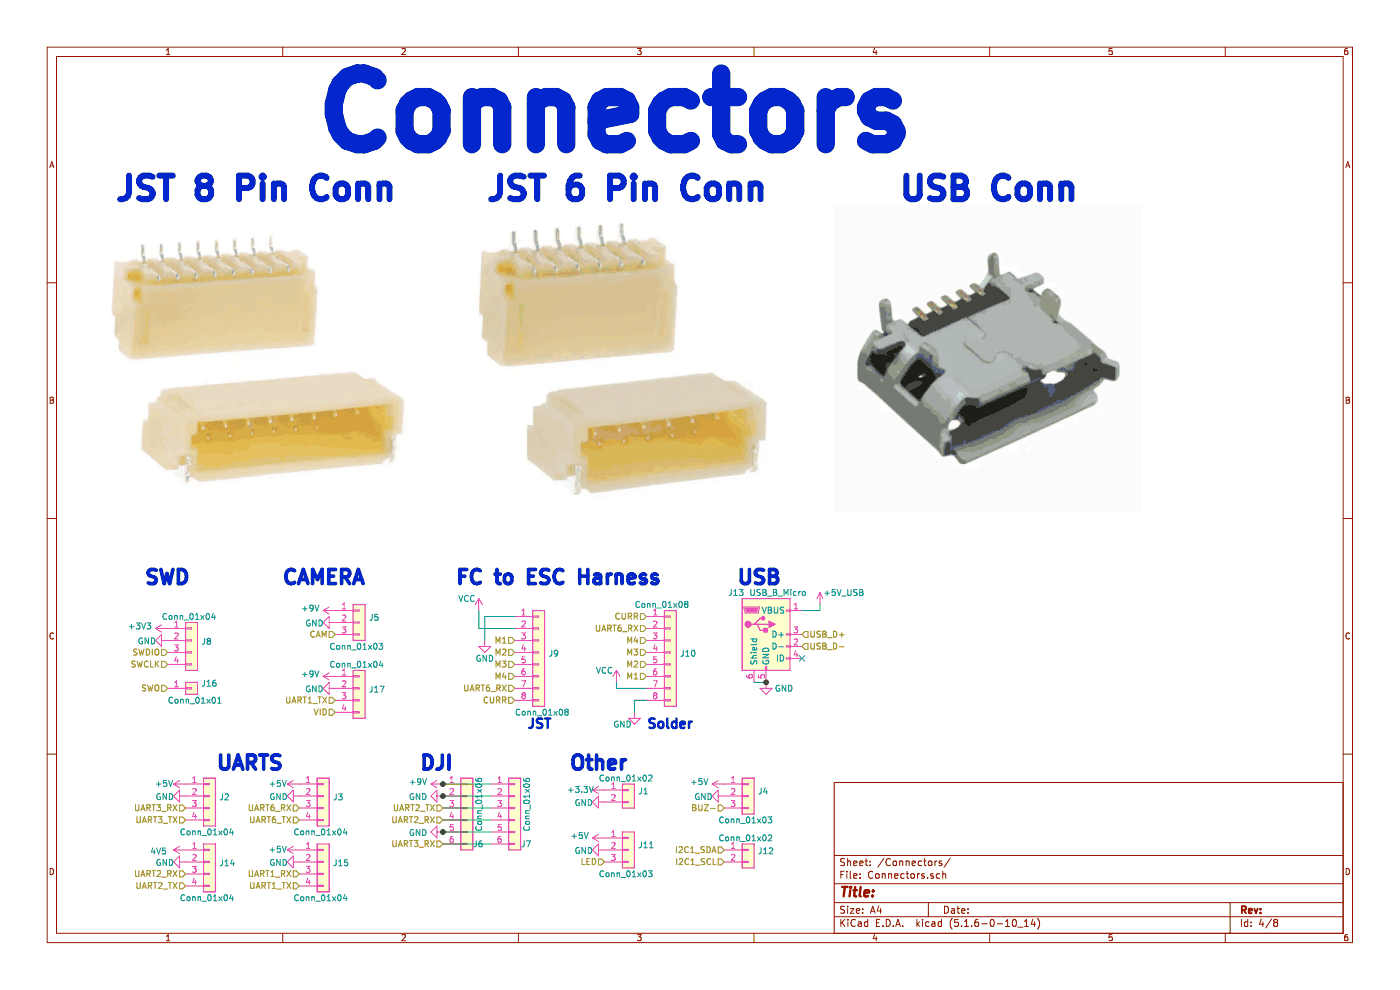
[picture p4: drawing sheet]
EESchema Schematic File Version 4
EELAYER 30 0
EELAYER END
$Descr A4 11693 8268
encoding utf-8
Sheet 4 8
Title ""
Date ""
Rev ""
Comp ""
Comment1 ""
Comment2 ""
Comment3 ""
Comment4 ""
$EndDescr
$Comp
L Connector_Generic:Conn_01x04 J?
U 1 1
P 3000 5750
AR Path="/60A86529" Ref="J?"  Part="1" 
AR Path="/60A7361B/60A86529" Ref="J17"  Part="1" 
F 0 "J17" H 3080 5742 50  0000 L CNN
F 1 "Conn_01x04" H 2750 5950 50  0000 L CNN
F 2 "Connector_Wire:SolderWire-0.1sqmm_1x04_P3.6mm_D0.4mm_OD1mm" H 3000 5750 50  0001 C CNN
F 3 "~" H 3000 5750 50  0001 C CNN
	1    3000 5750
	1    0    0    -1  
$EndComp
$Comp
L Connector_Generic:Conn_01x02 J?
U 1 1
P 5250 6600
AR Path="/60A86532" Ref="J?"  Part="1" 
AR Path="/60A7361B/60A86532" Ref="J1"  Part="1" 
F 0 "J1" H 5330 6592 50  0000 L CNN
F 1 "Conn_01x02" H 5000 6700 50  0000 L CNN
F 2 "Connector_Wire:SolderWire-0.1sqmm_1x02_P3.6mm_D0.4mm_OD1mm" H 5250 6600 50  0001 C CNN
F 3 "~" H 5250 6600 50  0001 C CNN
	1    5250 6600
	1    0    0    -1  
$EndComp
$Comp
L power:GND #PWR?
U 1 1
P 5050 6700
AR Path="/60A86538" Ref="#PWR?"  Part="1" 
AR Path="/60A7361B/60A86538" Ref="#PWR0130"  Part="1" 
F 0 "#PWR0130" H 5050 6450 50  0001 C CNN
F 1 "GND" V 5055 6527 50  0000 C CNN
F 2 "" H 5050 6700 50  0001 C CNN
F 3 "" H 5050 6700 50  0001 C CNN
	1    5050 6700
	0    1    1    0   
$EndComp
$Comp
L power:+3.3V #PWR?
U 1 1
P 5050 6600
AR Path="/60A8653E" Ref="#PWR?"  Part="1" 
AR Path="/60A7361B/60A8653E" Ref="#PWR0131"  Part="1" 
F 0 "#PWR0131" H 5050 6450 50  0001 C CNN
F 1 "+3.3V" V 5050 6800 50  0000 C CNN
F 2 "" H 5050 6600 50  0001 C CNN
F 3 "" H 5050 6600 50  0001 C CNN
	1    5050 6600
	0    -1   -1   0   
$EndComp
$Comp
L Connector_Generic:Conn_01x02 J?
U 1 1
P 6250 7100
AR Path="/60A86544" Ref="J?"  Part="1" 
AR Path="/60A7361B/60A86544" Ref="J12"  Part="1" 
F 0 "J12" H 6330 7092 50  0000 L CNN
F 1 "Conn_01x02" H 6000 7200 50  0000 L CNN
F 2 "Connector_Wire:SolderWire-0.1sqmm_1x02_P3.6mm_D0.4mm_OD1mm" H 6250 7100 50  0001 C CNN
F 3 "~" H 6250 7100 50  0001 C CNN
	1    6250 7100
	1    0    0    -1  
$EndComp
$Comp
L power:GND #PWR?
U 1 1
P 2800 5750
AR Path="/60A8654A" Ref="#PWR?"  Part="1" 
AR Path="/60A7361B/60A8654A" Ref="#PWR0132"  Part="1" 
F 0 "#PWR0132" H 2800 5500 50  0001 C CNN
F 1 "GND" V 2805 5577 50  0000 C CNN
F 2 "" H 2800 5750 50  0001 C CNN
F 3 "" H 2800 5750 50  0001 C CNN
	1    2800 5750
	0    1    1    0   
$EndComp
$Comp
L Connector_Generic:Conn_01x04 J?
U 1 1
P 2700 6650
AR Path="/60A86550" Ref="J?"  Part="1" 
AR Path="/60A7361B/60A86550" Ref="J3"  Part="1" 
F 0 "J3" H 2780 6642 50  0000 L CNN
F 1 "Conn_01x04" H 2450 6350 50  0000 L CNN
F 2 "Connector_Wire:SolderWire-0.1sqmm_1x04_P3.6mm_D0.4mm_OD1mm" H 2700 6650 50  0001 C CNN
F 3 "~" H 2700 6650 50  0001 C CNN
	1    2700 6650
	1    0    0    -1  
$EndComp
$Comp
L power:GND #PWR?
U 1 1
P 2500 6650
AR Path="/60A86558" Ref="#PWR?"  Part="1" 
AR Path="/60A7361B/60A86558" Ref="#PWR0133"  Part="1" 
F 0 "#PWR0133" H 2500 6400 50  0001 C CNN
F 1 "GND" V 2505 6477 50  0000 C CNN
F 2 "" H 2500 6650 50  0001 C CNN
F 3 "" H 2500 6650 50  0001 C CNN
	1    2500 6650
	0    1    1    0   
$EndComp
$Comp
L power:+5V #PWR?
U 1 1
P 1550 6550
AR Path="/60A8655E" Ref="#PWR?"  Part="1" 
AR Path="/60A7361B/60A8655E" Ref="#PWR0134"  Part="1" 
F 0 "#PWR0134" H 1550 6400 50  0001 C CNN
F 1 "+5V" V 1550 6650 50  0000 L CNN
F 2 "" H 1550 6550 50  0001 C CNN
F 3 "" H 1550 6550 50  0001 C CNN
	1    1550 6550
	0    -1   -1   0   
$EndComp
$Comp
L Connector_Generic:Conn_01x03 J?
U 1 1
P 6250 6650
AR Path="/60A8657B" Ref="J?"  Part="1" 
AR Path="/60A7361B/60A8657B" Ref="J4"  Part="1" 
F 0 "J4" H 6330 6692 50  0000 L CNN
F 1 "Conn_01x03" H 6000 6450 50  0000 L CNN
F 2 "Connector_Wire:SolderWire-0.1sqmm_1x03_P3.6mm_D0.4mm_OD1mm" H 6250 6650 50  0001 C CNN
F 3 "~" H 6250 6650 50  0001 C CNN
	1    6250 6650
	1    0    0    -1  
$EndComp
$Comp
L power:+5V #PWR?
U 1 1
P 6050 6550
AR Path="/60A86581" Ref="#PWR?"  Part="1" 
AR Path="/60A7361B/60A86581" Ref="#PWR0135"  Part="1" 
F 0 "#PWR0135" H 6050 6400 50  0001 C CNN
F 1 "+5V" V 6065 6678 50  0000 L CNN
F 2 "" H 6050 6550 50  0001 C CNN
F 3 "" H 6050 6550 50  0001 C CNN
	1    6050 6550
	0    -1   -1   0   
$EndComp
$Comp
L power:GND #PWR?
U 1 1
P 6050 6650
AR Path="/60A86587" Ref="#PWR?"  Part="1" 
AR Path="/60A7361B/60A86587" Ref="#PWR0136"  Part="1" 
F 0 "#PWR0136" H 6050 6400 50  0001 C CNN
F 1 "GND" V 6055 6477 50  0000 C CNN
F 2 "" H 6050 6650 50  0001 C CNN
F 3 "" H 6050 6650 50  0001 C CNN
	1    6050 6650
	0    1    1    0   
$EndComp
Text Notes 3800 4900 0    118  ~ 24
FC to ESC Harness
$Comp
L Connector_Generic:Conn_01x04 J?
U 1 1
P 2700 7200
AR Path="/60A86590" Ref="J?"  Part="1" 
AR Path="/60A7361B/60A86590" Ref="J15"  Part="1" 
F 0 "J15" H 2780 7192 50  0000 L CNN
F 1 "Conn_01x04" H 2450 6900 50  0000 L CNN
F 2 "Connector_Wire:SolderWire-0.1sqmm_1x04_P3.6mm_D0.4mm_OD1mm" H 2700 7200 50  0001 C CNN
F 3 "~" H 2700 7200 50  0001 C CNN
	1    2700 7200
	1    0    0    -1  
$EndComp
$Comp
L power:GND #PWR?
U 1 1
P 2500 7200
AR Path="/60A86597" Ref="#PWR?"  Part="1" 
AR Path="/60A7361B/60A86597" Ref="#PWR0137"  Part="1" 
F 0 "#PWR0137" H 2500 6950 50  0001 C CNN
F 1 "GND" V 2505 7027 50  0000 C CNN
F 2 "" H 2500 7200 50  0001 C CNN
F 3 "" H 2500 7200 50  0001 C CNN
	1    2500 7200
	0    1    1    0   
$EndComp
$Comp
L power:+5V #PWR?
U 1 1
P 2500 7100
AR Path="/60A8659D" Ref="#PWR?"  Part="1" 
AR Path="/60A7361B/60A8659D" Ref="#PWR0138"  Part="1" 
F 0 "#PWR0138" H 2500 6950 50  0001 C CNN
F 1 "+5V" V 2500 7200 50  0000 L CNN
F 2 "" H 2500 7100 50  0001 C CNN
F 3 "" H 2500 7100 50  0001 C CNN
	1    2500 7100
	0    -1   -1   0   
$EndComp
Text Notes 1800 6450 0    118  ~ 24
UARTS
$Comp
L power:GND #PWR?
U 1 1
P 2800 5200
AR Path="/60A865A5" Ref="#PWR?"  Part="1" 
AR Path="/60A7361B/60A865A5" Ref="#PWR0139"  Part="1" 
F 0 "#PWR0139" H 2800 4950 50  0001 C CNN
F 1 "GND" V 2805 5027 50  0000 C CNN
F 2 "" H 2800 5200 50  0001 C CNN
F 3 "" H 2800 5200 50  0001 C CNN
	1    2800 5200
	0    1    1    0   
$EndComp
Text Notes 2350 4900 0    118  ~ 24
CAMERA
$Comp
L power:VCC #PWR?
U 1 1
P 4000 5100
AR Path="/60A865C1" Ref="#PWR?"  Part="1" 
AR Path="/60A7361B/60A865C1" Ref="#PWR0140"  Part="1" 
F 0 "#PWR0140" H 4000 4950 50  0001 C CNN
F 1 "VCC" H 3900 5200 50  0000 C CNN
F 2 "" H 4000 5100 50  0001 C CNN
F 3 "" H 4000 5100 50  0001 C CNN
	1    4000 5100
	1    0    0    -1  
$EndComp
$Comp
L Connector_Generic:Conn_01x08 J?
U 1 1
P 4500 5450
AR Path="/60A865C9" Ref="J?"  Part="1" 
AR Path="/60A7361B/60A865C9" Ref="J9"  Part="1" 
F 0 "J9" H 4580 5442 50  0000 L CNN
F 1 "Conn_01x08" H 4300 4950 50  0000 L CNN
F 2 "Connector_JST:JST_SH_SM08B-SRSS-TB_1x08-1MP_P1.00mm_Horizontal" H 4500 5450 50  0001 C CNN
F 3 "~" H 4500 5450 50  0001 C CNN
	1    4500 5450
	1    0    0    -1  
$EndComp
$Comp
L Connector_Generic:Conn_01x06 J?
U 1 1
P 3900 6750
AR Path="/60A865CF" Ref="J?"  Part="1" 
AR Path="/60A7361B/60A865CF" Ref="J6"  Part="1" 
F 0 "J6" H 3950 6450 50  0000 L CNN
F 1 "Conn_01x06" V 4000 6550 50  0000 L CNN
F 2 "Footprints:JST_SM06B-SRSS-TB(LF)(SN)" H 3900 6750 50  0001 C CNN
F 3 "~" H 3900 6750 50  0001 C CNN
	1    3900 6750
	1    0    0    -1  
$EndComp
$Comp
L power:GND #PWR?
U 1 1
P 3700 6950
AR Path="/60A865D9" Ref="#PWR?"  Part="1" 
AR Path="/60A7361B/60A865D9" Ref="#PWR0141"  Part="1" 
F 0 "#PWR0141" H 3700 6700 50  0001 C CNN
F 1 "GND" V 3705 6822 50  0000 R CNN
F 2 "" H 3700 6950 50  0001 C CNN
F 3 "" H 3700 6950 50  0001 C CNN
	1    3700 6950
	0    1    1    0   
$EndComp
$Comp
L power:GND #PWR?
U 1 1
P 3700 6650
AR Path="/60A865DF" Ref="#PWR?"  Part="1" 
AR Path="/60A7361B/60A865DF" Ref="#PWR0142"  Part="1" 
F 0 "#PWR0142" H 3700 6400 50  0001 C CNN
F 1 "GND" V 3705 6522 50  0000 R CNN
F 2 "" H 3700 6650 50  0001 C CNN
F 3 "" H 3700 6650 50  0001 C CNN
	1    3700 6650
	0    1    1    0   
$EndComp
$Comp
L Connector_Generic:Conn_01x04 J?
U 1 1
P 1750 6650
AR Path="/60A865E5" Ref="J?"  Part="1" 
AR Path="/60A7361B/60A865E5" Ref="J2"  Part="1" 
F 0 "J2" H 1830 6642 50  0000 L CNN
F 1 "Conn_01x04" H 1500 6350 50  0000 L CNN
F 2 "Connector_Wire:SolderWire-0.1sqmm_1x04_P3.6mm_D0.4mm_OD1mm" H 1750 6650 50  0001 C CNN
F 3 "~" H 1750 6650 50  0001 C CNN
	1    1750 6650
	1    0    0    -1  
$EndComp
$Comp
L power:GND #PWR?
U 1 1
P 1550 6650
AR Path="/60A865ED" Ref="#PWR?"  Part="1" 
AR Path="/60A7361B/60A865ED" Ref="#PWR0143"  Part="1" 
F 0 "#PWR0143" H 1550 6400 50  0001 C CNN
F 1 "GND" V 1555 6477 50  0000 C CNN
F 2 "" H 1550 6650 50  0001 C CNN
F 3 "" H 1550 6650 50  0001 C CNN
	1    1550 6650
	0    1    1    0   
$EndComp
$Comp
L Connector_Generic:Conn_01x04 J?
U 1 1
P 1750 7200
AR Path="/60A865F3" Ref="J?"  Part="1" 
AR Path="/60A7361B/60A865F3" Ref="J14"  Part="1" 
F 0 "J14" H 1830 7192 50  0000 L CNN
F 1 "Conn_01x04" H 1500 6900 50  0000 L CNN
F 2 "Connector_Wire:SolderWire-0.1sqmm_1x04_P3.6mm_D0.4mm_OD1mm" H 1750 7200 50  0001 C CNN
F 3 "~" H 1750 7200 50  0001 C CNN
	1    1750 7200
	1    0    0    -1  
$EndComp
$Comp
L power:GND #PWR?
U 1 1
P 1550 7200
AR Path="/60A865FB" Ref="#PWR?"  Part="1" 
AR Path="/60A7361B/60A865FB" Ref="#PWR0144"  Part="1" 
F 0 "#PWR0144" H 1550 6950 50  0001 C CNN
F 1 "GND" V 1555 7027 50  0000 C CNN
F 2 "" H 1550 7200 50  0001 C CNN
F 3 "" H 1550 7200 50  0001 C CNN
	1    1550 7200
	0    1    1    0   
$EndComp
$Comp
L power:+5V #PWR?
U 1 1
P 2500 6550
AR Path="/60A86601" Ref="#PWR?"  Part="1" 
AR Path="/60A7361B/60A86601" Ref="#PWR0145"  Part="1" 
F 0 "#PWR0145" H 2500 6400 50  0001 C CNN
F 1 "+5V" V 2500 6650 50  0000 L CNN
F 2 "" H 2500 6550 50  0001 C CNN
F 3 "" H 2500 6550 50  0001 C CNN
	1    2500 6550
	0    -1   -1   0   
$EndComp
$Comp
L Connector_Generic:Conn_01x04 J?
U 1 1
P 1600 5350
AR Path="/60A86607" Ref="J?"  Part="1" 
AR Path="/60A7361B/60A86607" Ref="J8"  Part="1" 
F 0 "J8" H 1680 5342 50  0000 L CNN
F 1 "Conn_01x04" H 1350 5550 50  0000 L CNN
F 2 "Connector_PinHeader_2.54mm:PinHeader_1x04_P2.54mm_Vertical" H 1600 5350 50  0001 C CNN
F 3 "~" H 1600 5350 50  0001 C CNN
	1    1600 5350
	1    0    0    -1  
$EndComp
$Comp
L power:GND #PWR?
U 1 1
P 1400 5350
AR Path="/60A8660E" Ref="#PWR?"  Part="1" 
AR Path="/60A7361B/60A8660E" Ref="#PWR0146"  Part="1" 
F 0 "#PWR0146" H 1400 5100 50  0001 C CNN
F 1 "GND" V 1405 5177 50  0000 C CNN
F 2 "" H 1400 5350 50  0001 C CNN
F 3 "" H 1400 5350 50  0001 C CNN
	1    1400 5350
	0    1    1    0   
$EndComp
$Comp
L power:+3V3 #PWR?
U 1 1
P 1400 5250
AR Path="/60A86615" Ref="#PWR?"  Part="1" 
AR Path="/60A7361B/60A86615" Ref="#PWR0147"  Part="1" 
F 0 "#PWR0147" H 1400 5100 50  0001 C CNN
F 1 "+3V3" V 1415 5378 50  0000 L CNN
F 2 "" H 1400 5250 50  0001 C CNN
F 3 "" H 1400 5250 50  0001 C CNN
	1    1400 5250
	0    -1   -1   0   
$EndComp
$Comp
L Connector_Generic:Conn_01x03 J?
U 1 1
P 5250 7100
AR Path="/60A8661B" Ref="J?"  Part="1" 
AR Path="/60A7361B/60A8661B" Ref="J11"  Part="1" 
F 0 "J11" H 5330 7142 50  0000 L CNN
F 1 "Conn_01x03" H 5000 6900 50  0000 L CNN
F 2 "Connector_Wire:SolderWire-0.1sqmm_1x03_P3.6mm_D0.4mm_OD1mm" H 5250 7100 50  0001 C CNN
F 3 "~" H 5250 7100 50  0001 C CNN
	1    5250 7100
	1    0    0    -1  
$EndComp
$Comp
L power:+5V #PWR?
U 1 1
P 5050 7000
AR Path="/60A86621" Ref="#PWR?"  Part="1" 
AR Path="/60A7361B/60A86621" Ref="#PWR0148"  Part="1" 
F 0 "#PWR0148" H 5050 6850 50  0001 C CNN
F 1 "+5V" V 5065 7128 50  0000 L CNN
F 2 "" H 5050 7000 50  0001 C CNN
F 3 "" H 5050 7000 50  0001 C CNN
	1    5050 7000
	0    -1   -1   0   
$EndComp
$Comp
L power:GND #PWR?
U 1 1
P 5050 7100
AR Path="/60A86627" Ref="#PWR?"  Part="1" 
AR Path="/60A7361B/60A86627" Ref="#PWR0149"  Part="1" 
F 0 "#PWR0149" H 5050 6850 50  0001 C CNN
F 1 "GND" V 5055 6927 50  0000 C CNN
F 2 "" H 5050 7100 50  0001 C CNN
F 3 "" H 5050 7100 50  0001 C CNN
	1    5050 7100
	0    1    1    0   
$EndComp
$Comp
L power:4V5 #PWR?
U 1 1
P 1600 7100
AR Path="/60A8662E" Ref="#PWR?"  Part="1" 
AR Path="/60A7361B/60A8662E" Ref="#PWR0150"  Part="1" 
F 0 "#PWR0150" H 1775 7175 50  0001 C CNN
F 1 "4V5" V 1585 7303 50  0000 L CNN
F 2 "" H 1600 7100 50  0001 C CNN
F 3 "" H 1600 7100 50  0001 C CNN
	1    1600 7100
	0    -1   -1   0   
$EndComp
$Comp
L Connector_Generic:Conn_01x06 J?
U 1 1
P 4300 6750
AR Path="/60A86634" Ref="J?"  Part="1" 
AR Path="/60A7361B/60A86634" Ref="J7"  Part="1" 
F 0 "J7" H 4350 6450 50  0000 L CNN
F 1 "Conn_01x06" V 4400 6550 50  0000 L CNN
F 2 "Connector_Wire:Connector_Wire_Solder_DJI" H 4300 6750 50  0001 C CNN
F 3 "~" H 4300 6750 50  0001 C CNN
	1    4300 6750
	1    0    0    -1  
$EndComp
$Comp
L power:+9V #PWR?
U 1 1
P 2800 5100
AR Path="/60A86649" Ref="#PWR?"  Part="1" 
AR Path="/60A7361B/60A86649" Ref="#PWR0151"  Part="1" 
F 0 "#PWR0151" H 2800 4950 50  0001 C CNN
F 1 "+9V" V 2815 5228 50  0000 L CNN
F 2 "" H 2800 5100 50  0001 C CNN
F 3 "" H 2800 5100 50  0001 C CNN
	1    2800 5100
	0    -1   -1   0   
$EndComp
$Comp
L power:+9V #PWR?
U 1 1
P 2800 5650
AR Path="/60A8664F" Ref="#PWR?"  Part="1" 
AR Path="/60A7361B/60A8664F" Ref="#PWR0152"  Part="1" 
F 0 "#PWR0152" H 2800 5500 50  0001 C CNN
F 1 "+9V" V 2815 5778 50  0000 L CNN
F 2 "" H 2800 5650 50  0001 C CNN
F 3 "" H 2800 5650 50  0001 C CNN
	1    2800 5650
	0    -1   -1   0   
$EndComp
$Comp
L power:+9V #PWR?
U 1 1
P 3700 6550
AR Path="/60A86655" Ref="#PWR?"  Part="1" 
AR Path="/60A7361B/60A86655" Ref="#PWR0153"  Part="1" 
F 0 "#PWR0153" H 3700 6400 50  0001 C CNN
F 1 "+9V" V 3715 6678 50  0000 L CNN
F 2 "" H 3700 6550 50  0001 C CNN
F 3 "" H 3700 6550 50  0001 C CNN
	1    3700 6550
	0    -1   -1   0   
$EndComp
Text HLabel 6050 7100 0    50   Input ~ 0
I2C1_SDA
Text HLabel 6050 7200 0    50   Input ~ 0
I2C1_SCL
Text HLabel 1400 5550 0    50   Input ~ 0
SWCLK
Text HLabel 1400 5450 0    50   Input ~ 0
SWDIO
Text HLabel 6050 6750 0    50   Input ~ 0
BUZ-
Text HLabel 5050 7200 0    50   Input ~ 0
LED
Text HLabel 1400 5750 0    50   Input ~ 0
SWO
Text HLabel 1550 6750 0    50   Input ~ 0
UART3_RX
Text HLabel 1550 6850 0    50   Input ~ 0
UART3_TX
Text HLabel 1550 7300 0    50   Input ~ 0
UART2_RX
Text HLabel 1550 7400 0    50   Input ~ 0
UART2_TX
Text HLabel 2500 7400 0    50   Input ~ 0
UART1_TX
Text HLabel 2500 7300 0    50   Input ~ 0
UART1_RX
Text HLabel 2500 6850 0    50   Input ~ 0
UART6_TX
Text HLabel 2500 6750 0    50   Input ~ 0
UART6_RX
Text HLabel 3700 6750 0    50   Input ~ 0
UART2_TX
Text HLabel 3700 6850 0    50   Input ~ 0
UART2_RX
Text HLabel 3700 7050 0    50   Input ~ 0
UART3_RX
Wire Wire Line
	3700 6550 4100 6550
Connection ~ 3700 6550
Wire Wire Line
	3700 6650 4100 6650
Connection ~ 3700 6650
Wire Wire Line
	3700 6750 4100 6750
Wire Wire Line
	3700 6850 4100 6850
Wire Wire Line
	3700 6950 4100 6950
Connection ~ 3700 6950
Wire Wire Line
	3700 7050 4100 7050
$Comp
L power:GND #PWR?
U 1 1
P 5300 5950
AR Path="/60A86572" Ref="#PWR?"  Part="1" 
AR Path="/60A7361B/60A86572" Ref="#PWR0154"  Part="1" 
F 0 "#PWR0154" H 5300 5700 50  0001 C CNN
F 1 "GND" H 5200 5850 50  0000 C CNN
F 2 "" H 5300 5950 50  0001 C CNN
F 3 "" H 5300 5950 50  0001 C CNN
	1    5300 5950
	1    0    0    -1  
$EndComp
$Comp
L power:VCC #PWR?
U 1 1
P 5150 5700
AR Path="/60A8656C" Ref="#PWR?"  Part="1" 
AR Path="/60A7361B/60A8656C" Ref="#PWR0155"  Part="1" 
F 0 "#PWR0155" H 5150 5550 50  0001 C CNN
F 1 "VCC" H 5050 5800 50  0000 C CNN
F 2 "" H 5150 5700 50  0001 C CNN
F 3 "" H 5150 5700 50  0001 C CNN
	1    5150 5700
	1    0    0    -1  
$EndComp
$Comp
L Connector_Generic:Conn_01x08 J?
U 1 1
P 5600 5450
AR Path="/60A86564" Ref="J?"  Part="1" 
AR Path="/60A7361B/60A86564" Ref="J10"  Part="1" 
F 0 "J10" H 5680 5442 50  0000 L CNN
F 1 "Conn_01x08" H 5300 5850 50  0000 L CNN
F 2 "Connector_Wire:SolderWire-0.1sqmm_1x08_D0.4mm_OD1mm" H 5600 5450 50  0001 C CNN
F 3 "~" H 5600 5450 50  0001 C CNN
	1    5600 5450
	1    0    0    -1  
$EndComp
$Comp
L power:GND #PWR?
U 1 1
P 4050 5350
AR Path="/60A865BB" Ref="#PWR?"  Part="1" 
AR Path="/60A7361B/60A865BB" Ref="#PWR0156"  Part="1" 
F 0 "#PWR0156" H 4050 5100 50  0001 C CNN
F 1 "GND" H 4050 5200 50  0000 C CNN
F 2 "" H 4050 5350 50  0001 C CNN
F 3 "" H 4050 5350 50  0001 C CNN
	1    4050 5350
	1    0    0    -1  
$EndComp
Wire Wire Line
	4000 5250 4300 5250
Wire Wire Line
	4050 5350 4050 5150
Wire Wire Line
	4050 5150 4300 5150
Wire Wire Line
	4000 5100 4000 5250
Text HLabel 4300 5450 0    50   Input ~ 0
M2
Text HLabel 4300 5350 0    50   Input ~ 0
M1
Text HLabel 4300 5550 0    50   Input ~ 0
M3
Text HLabel 4300 5650 0    50   Input ~ 0
M4
Text HLabel 4300 5750 0    50   Input ~ 0
UART6_RX
Text HLabel 4300 5850 0    50   Input ~ 0
CURR
Text HLabel 5400 5650 0    50   Input ~ 0
M1
Text HLabel 5400 5550 0    50   Input ~ 0
M2
Text HLabel 5400 5450 0    50   Input ~ 0
M3
Text HLabel 5400 5350 0    50   Input ~ 0
M4
Text HLabel 5400 5250 0    50   Input ~ 0
UART6_RX
Text HLabel 5400 5150 0    50   Input ~ 0
CURR
Wire Wire Line
	5300 5950 5300 5850
Wire Wire Line
	5300 5850 5400 5850
Wire Wire Line
	5150 5700 5150 5750
Wire Wire Line
	5150 5750 5400 5750
Text HLabel 2800 5300 0    50   Input ~ 0
CAM
Text HLabel 2800 5850 0    50   Input ~ 0
UART1_TX
Text HLabel 2800 5950 0    50   Input ~ 0
VID
Text Notes 3500 6450 0    118  ~ 24
DJI
Text Notes 1200 4900 0    118  ~ 24
SWD
Text Notes 4750 6450 0    118  ~ 24
Other
$Comp
L Connector_Generic:Conn_01x01 J16
U 1 1
P 1600 5750
F 0 "J16" H 1680 5792 50  0000 L CNN
F 1 "Conn_01x01" H 1400 5650 50  0000 L CNN
F 2 "Connector_Wire:SolderWire-0.1sqmm_1x01_D0.4mm_OD1mm" H 1600 5750 50  0001 C CNN
F 3 "~" H 1600 5750 50  0001 C CNN
	1    1600 5750
	1    0    0    -1  
$EndComp
Text Notes 4400 6100 0    79   ~ 16
JST
Text Notes 5400 6100 0    79   ~ 16
Solder
$Comp
L Connector_Generic:Conn_01x03 J?
U 1 1
P 3000 5200
AR Path="/608E6C63" Ref="J?"  Part="1" 
AR Path="/60A7361B/608E6C63" Ref="J5"  Part="1" 
F 0 "J5" H 3080 5242 50  0000 L CNN
F 1 "Conn_01x03" H 2750 5000 50  0000 L CNN
F 2 "Connector_Wire:SolderWire-0.1sqmm_1x03_P3.6mm_D0.4mm_OD1mm" H 3000 5200 50  0001 C CNN
F 3 "~" H 3000 5200 50  0001 C CNN
	1    3000 5200
	1    0    0    -1  
$EndComp
$Comp
L Connector:USB_B_Micro J13
U 1 1
P 6400 5300
F 0 "J13" H 6150 5650 50  0000 C CNN
F 1 "USB_B_Micro" H 6500 5650 50  0000 C CNN
F 2 "Connector_USB:USB_Micro-B_Amphenol_10103594-0001LF_Horizontal" H 6550 5250 50  0001 C CNN
F 3 "https://cdn.amphenol-icc.com/media/wysiwyg/files/drawing/10103594.pdf?__cf_chl_jschl_tk__=74265aad6dc4e0ab5dde3f4fade417e725ab64fd-1623986333-0-AdNKRw7XEb3d4uGvrTaSRn-MLT_-FxI2jNkpRI1njKCs8A2NQdsTow84bBZB3ucR9IqG-Jzh8dRl4NE80hm_nHi_SZMh3AKX8gmLuonSGVQt8EMDc1G7aI3zaW4H6cvKqu0HqJZ29abXlZCBSJR1BWp4tNqGAV7GmCiz6jB9_eN990aPKCX-ICsd41Mg5iOGqWB80P6UL-hnnGZBG5FEtPgy-QDCJ6ZGUx6Zivl7olnMPuQtCFx78UX9MxxVLAVuipvQA5r0hxOurrtcYPtIpsug_ppCKz9obEo7NObXTh98QnAh124CVJnk1kplWVBhC6NGh4ABQl1FNzXV7n1JKKUWJrIJEglA5zEF7iXltSWpCThM6wkS7SNIgzkCx3Dx1s2h7kk8ScqLje2FvPofy90QeHM5owr2TCkP2aI7ylb-_dl0IxxB_rJHckgXTSCYn57WfnRIEa8jl-rRt1kyecxT1eJ2kv5ou3XdGBKjnLqShKWuoIuE7qUe16quaJrsPg" H 6550 5250 50  0001 C CNN
	1    6400 5300
	1    0    0    -1  
$EndComp
NoConn ~ 6700 5500
$Comp
L power:GND #PWR0122
U 1 1
P 6400 5700
F 0 "#PWR0122" H 6400 5450 50  0001 C CNN
F 1 "GND" H 6550 5650 50  0000 C CNN
F 2 "" H 6400 5700 50  0001 C CNN
F 3 "" H 6400 5700 50  0001 C CNN
	1    6400 5700
	1    0    0    -1  
$EndComp
Wire Wire Line
	6300 5700 6400 5700
$Comp
L power:+5V_USB #PWR0180
U 1 1
P 6850 5050
F 0 "#PWR0180" H 6850 4950 50  0001 C CNN
F 1 "+5V_USB" H 7050 5150 50  0000 C CNN
F 2 "" H 6850 5050 50  0001 C CNN
F 3 "" H 6850 5050 50  0001 C CNN
	1    6850 5050
	1    0    0    -1  
$EndComp
Connection ~ 6400 5700
Wire Wire Line
	6850 5100 6850 5050
Wire Wire Line
	6850 5100 6700 5100
Text HLabel 6700 5300 2    50   Input ~ 0
USB_D+
Text HLabel 6700 5400 2    50   Input ~ 0
USB_D-
Text Notes 6150 4900 0    118  ~ 24
USB
Text Notes 950  1700 0    197  ~ 39
JST 8 Pin Conn
Text Notes 4050 1700 0    197  ~ 39
JST 6 Pin Conn
Text Notes 7500 1700 0    197  ~ 39
USB Conn
Text Notes 2600 1300 0    591  ~ 118
Connectors
$EndSCHEMATC
